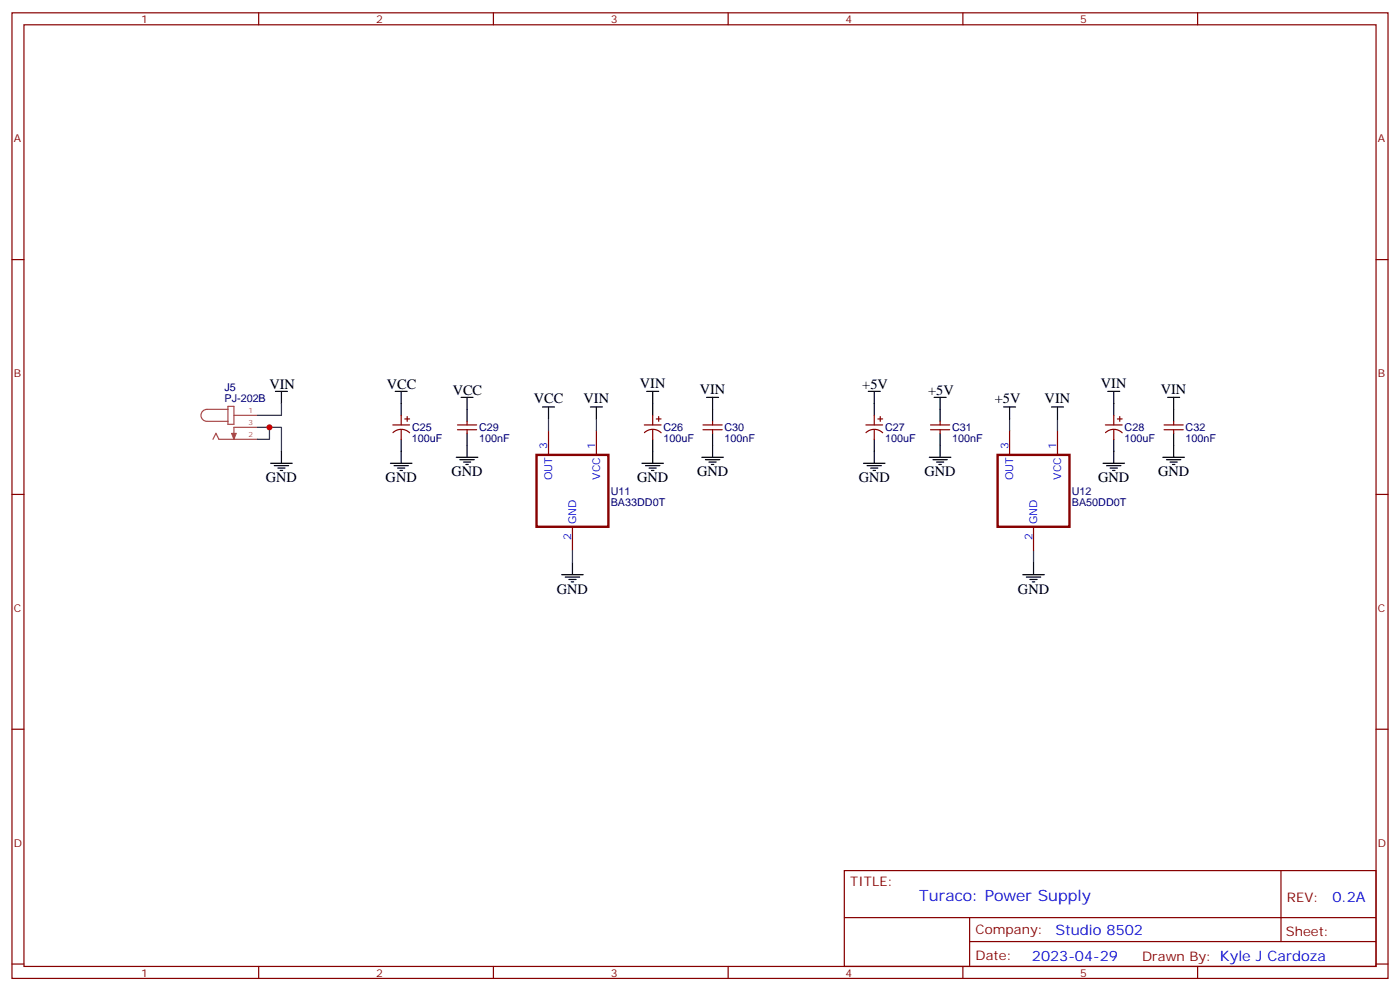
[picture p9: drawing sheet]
<svg xmlns="http://www.w3.org/2000/svg" width="412mm" height="292mm" viewBox="0 0 412 292" stroke-linecap="round" stroke-linejoin="round" font-family="sans-serif">
<g fill="none" stroke="#870000" stroke-width=".35">
<path d="M3.5 3.8h405.4v284.3h-405.4zM7.1 7.3h398.2v277.3h-398.2zM76.2 3.8v3.5M145.3 3.8v3.5M214.5 3.8v3.5M283.6 3.8v3.5M352.8 3.8v3.5M3.5 76.4h3.6M405.3 76.4h3.6M115.7 125.1h4.9M115.7 127.4a3.5 3.5 0 0 1 5 0M118.2 122.3v2.8"/>
<path d="M118.2 126.5v2.9M119.2 123.4h1.4M119.9 122.7v1.4M134.8 125.1h5.6M134.8 126.5h5.6M137.6 124.1v1M137.6 126.5v1.1M161.6 126.9v7M175.7 126.9v7M189.8 125.1h4.9M189.8 127.4a3.5 3.5 0 0 1 4.9 0M192.3 122.3v2.8"/>
<path d="M192.3 126.5v2.9M193.3 123.4h1.4M194 122.7v1.4M207.1 125.1h5.6M207.1 126.5h5.6M209.9 124.1v1M209.9 126.5v1.1M255.1 125.1h4.9M255.1 127.4a3.5 3.5 0 0 1 4.9 0M257.5 122.3v2.8M257.5 126.5v2.9M258.6 123.4h1.4"/>
<path d="M259.3 122.7v1.4M274.1 125.1h5.7M274.1 126.5h5.7M276.9 124.1v1M276.9 126.5v1.1M297.4 126.9v7M311.5 126.9v7M325.6 125.1h5M325.6 127.4a3.5 3.5 0 0 1 5 0M328.1 122.3v2.8M328.1 126.5v2.9M329.1 123.4h1.5"/>
<path d="M329.8 122.7v1.4M342.9 125.1h5.6M342.9 126.5h5.6M345.7 124.1v1M345.7 126.5v1.1M3.5 145.6h3.6M168.6 155.1v7.1M304.4 155.1v7.1M405.3 145.6h3.6M3.5 214.7h3.6M405.3 214.7h3.6M248.7 256.4h156.6v28.2h-156.6z"/>
<path d="M377.3 256.4v20.9M248.7 270.2h156.5M285.6 277.3h119.6M285.6 270.2v14.1M3.5 283.9h3.6M76.2 284.6v3.5M145.3 284.6v3.5M214.5 284.6v3.5M283.6 284.6v3.5M352.8 284.6v3.5M405.3 283.9h3.6"/>
</g>
<g fill="none" stroke="#000" stroke-width=".35">
<path d="M81.1 115.3h3.6M82.9 115.3v3.5M116.4 115.3h3.5M118.2 115.3v7M135.8 117h3.5M137.6 117v7.1M159.8 119.8h3.5M161.6 119.8v3.6M173.9 119.8h3.5M175.7 119.8v3.6M190.5 115.3h3.5M192.3 115.3v7"/>
<path d="M208.1 117h3.6M209.9 117v7.1M255.8 115.3h3.5M257.5 115.3v7M275.2 117h3.5M276.9 117v7.1M295.6 119.8h3.6M297.4 119.8v3.6M309.7 119.8h3.6M311.5 119.8v3.6M326.3 115.3h3.5M328.1 115.3v7"/>
<path d="M344 117h3.5M345.7 117v7.1M79.7 136.4h6.4M80.8 137.1h4.2M81.8 137.8h2.2M82.5 138.5h.8M82.9 132.9v3.5M115 136.4h6.4M116.1 137.1h4.2M117.1 137.8h2.1M117.8 138.5h.7M118.2 129.4v7"/>
<path d="M134.4 134.7h6.4M135.5 135.4h4.2M136.5 136.1h2.1M137.2 136.8h.7M137.6 127.6v7.1M189.1 136.4h6.3M190.1 137.1h4.3M191.2 137.8h2.1M191.9 138.5h.7M192.3 129.4v7M206.7 134.7h6.4M207.8 135.4h4.2"/>
<path d="M208.8 136.1h2.2M209.5 136.8h.8M209.9 127.6v7.1M254.4 136.4h6.3M255.4 137.1h4.2M256.5 137.8h2.1M257.2 138.5h.7M257.5 129.4v7M273.8 134.7h6.3M274.8 135.4h4.2M275.9 136.1h2.1M276.6 136.8h.7"/>
<path d="M276.9 127.6v7.1M324.9 136.4h6.4M326 137.1h4.2M327 137.8h2.1M327.7 138.5h.7M328.1 129.4v7M342.5 134.7h6.4M343.6 135.4h4.2M344.7 136.1h2.1M345.4 136.8h.7M345.7 127.6v7.1M165.5 169.2h6.3"/>
<path d="M166.5 169.9h4.2M167.6 170.6h2.1M168.3 171.3h.7M168.6 165.7v3.5M301.3 169.2h6.3M302.3 169.9h4.3M303.4 170.6h2.1M304.1 171.3h.7M304.4 165.7v3.5"/>
</g>
<path d="M67.1 119.7h1.8v5.3h-1.8zM62.7 129.4l.9-1.8 .9 1.8h11.3M67.1 120.5h-6.1a1.76 1.76 0 0 0-1.8 1.8 1.76 1.76 0 0 0 1.8 1.8h6.1M68.9 122.3h6.9M75.8 125.8h-6.9v3.6" fill="none" stroke="#a64a4a" stroke-width=".35"/>
<path d="M68.2 127.6h1.4l-.7 1.8z" fill="#a64a4a" stroke="#a64a4a" stroke-width=".29"/>
<path d="M158 133.9h21.2v21.2h-21.2zM293.9 133.9h21.1v21.2h-21.1z" fill="none" stroke="#870000" stroke-width=".71"/>
<path d="M82.9 118.8v3.5h-7.1M75.8 125.8h7.1v7.1M79.4 125.8v3.6h-3.6M161.6 123.4v3.5M175.7 123.4v3.5M297.4 123.4v3.5M311.5 123.4v3.5M168.6 162.2v3.5M304.4 162.2v3.5" fill="none" stroke="#008700" stroke-width=".35"/>
<circle cx="79.4" cy="125.8" r=".88" fill="#c00"/>
<text font-size="4.6" fill="#00f" x="270.8" y="265.4">Turaco: Power Supply</text>
<g font-size="4.2">
<text x="79.4" y="114.5">VIN</text>
<text x="113.9" y="114.5">VCC</text>
<text x="133.3" y="116.3">VCC</text>
<text x="157.2" y="118.8">VCC</text>
<text x="171.9" y="118.8">VIN</text>
<text x="188.5" y="114.2">VIN</text>
<text x="206.1" y="115.9">VIN</text>
<text x="254" y="114.5">+5V</text>
<text x="273.4" y="116.3">+5V</text>
<text x="293" y="118.8">+5V</text>
<text x="307.7" y="118.8">VIN</text>
<text x="324.3" y="114.2">VIN</text>
<text x="341.9" y="115.9">VIN</text>
<text x="78.3" y="142.1">GND</text>
<text x="113.6" y="142.1">GND</text>
<text x="133" y="140.3">GND</text>
<text x="187.7" y="142.1">GND</text>
<text x="205.3" y="140.3">GND</text>
<text x="252.9" y="142.1">GND</text>
<text x="272.3" y="140.3">GND</text>
<text x="323.5" y="142.1">GND</text>
<text x="341.1" y="140.3">GND</text>
<text x="164" y="174.9">GND</text>
<text x="299.9" y="174.9">GND</text>
</g>
<g font-size="4.2" fill="#00f">
<text x="392.5" y="265.6">0.2A</text>
<text x="310.9" y="275.2">Studio 8502</text>
<text x="304" y="283">2023-04-29</text>
</g>
<g font-size="3.9" fill="#800">
<text x="250.5" y="260.9">TITLE:</text>
<text x="379.1" y="265.6">REV:</text>
<text x="287.4" y="275.1">Company:</text>
<text x="378.7" y="275.8">Sheet:</text>
<text x="287.4" y="282.8">Date:</text>
<text x="336.4" y="282.9">Drawn By: Kyle J Cardoza</text>
</g>
<g font-size="3.2" fill="#800">
<text x="41.6" y="6.8">1</text>
<text x="110.8" y="6.8">2</text>
<text x="179.9" y="6.8">3</text>
<text x="249.1" y="6.8">4</text>
<text x="318.2" y="6.8">5</text>
<text x="4.1" y="41.9">A</text>
<text x="405.9" y="41.9">A</text>
<text x="4.1" y="111">B</text>
<text x="405.9" y="111">B</text>
<text x="4.1" y="180.2">C</text>
<text x="405.9" y="180.2">C</text>
<text x="4.1" y="249.3">D</text>
<text x="405.9" y="249.3">D</text>
<text x="41.6" y="287.6">1</text>
<text x="110.8" y="287.6">2</text>
<text x="179.9" y="287.6">3</text>
<text x="249.1" y="287.6">4</text>
<text x="318.2" y="287.6">5</text>
</g>
<g font-size="3.2" fill="#000080">
<text x="66.1" y="118.4">PJ-202B</text>
<text x="66.1" y="115.3">J5</text>
<text x="121.4" y="130.1">100uF</text>
<text x="121.4" y="127">C25</text>
<text x="141.1" y="130.1">100nF</text>
<text x="141.1" y="127">C29</text>
<text x="195.4" y="130.1">100uF</text>
<text x="195.4" y="127">C26</text>
<text x="213.4" y="130.1">100nF</text>
<text x="213.4" y="127">C30</text>
<text x="260.7" y="130.1">100uF</text>
<text x="260.7" y="127">C27</text>
<text x="280.5" y="130.1">100nF</text>
<text x="280.5" y="127">C31</text>
<text x="331.3" y="130.1">100uF</text>
<text x="331.3" y="127">C28</text>
<text x="349.2" y="130.1">100nF</text>
<text x="349.2" y="127">C32</text>
<text x="179.9" y="148.9">BA33DD0T</text>
<text x="179.9" y="145.7">U11</text>
<text x="315.7" y="148.9">BA50DD0T</text>
<text x="315.7" y="145.7">U12</text>
</g>
<g font-size="3.2" fill="#00f">
<text x="161.2" y="132.2" transform="rotate(-90 161.2 132.2)">3</text>
<text x="175.3" y="132.2" transform="rotate(-90 175.3 132.2)">1</text>
<text x="297" y="132.2" transform="rotate(-90 297 132.2)">3</text>
<text x="311.1" y="132.2" transform="rotate(-90 311.1 132.2)">1</text>
<text x="162.6" y="141.4" transform="rotate(-90 162.6 141.4)">OUT</text>
<text x="176.7" y="141.3" transform="rotate(-90 176.7 141.3)">VCC</text>
<text x="298.4" y="141.4" transform="rotate(-90 298.4 141.4)">OUT</text>
<text x="312.6" y="141.3" transform="rotate(-90 312.6 141.3)">VCC</text>
<text x="169.7" y="154.4" transform="rotate(-90 169.7 154.4)">GND</text>
<text x="305.5" y="154.4" transform="rotate(-90 305.5 154.4)">GND</text>
<text x="168.3" y="158.9" transform="rotate(-90 168.3 158.9)">2</text>
<text x="304.1" y="158.9" transform="rotate(-90 304.1 158.9)">2</text>
</g>
<g font-size="2.1" fill="#a54b4b">
<text x="73.2" y="121.6">1</text>
<text x="73.2" y="125.1">3</text>
<text x="73.2" y="128.7">2</text>
</g>
</svg>
